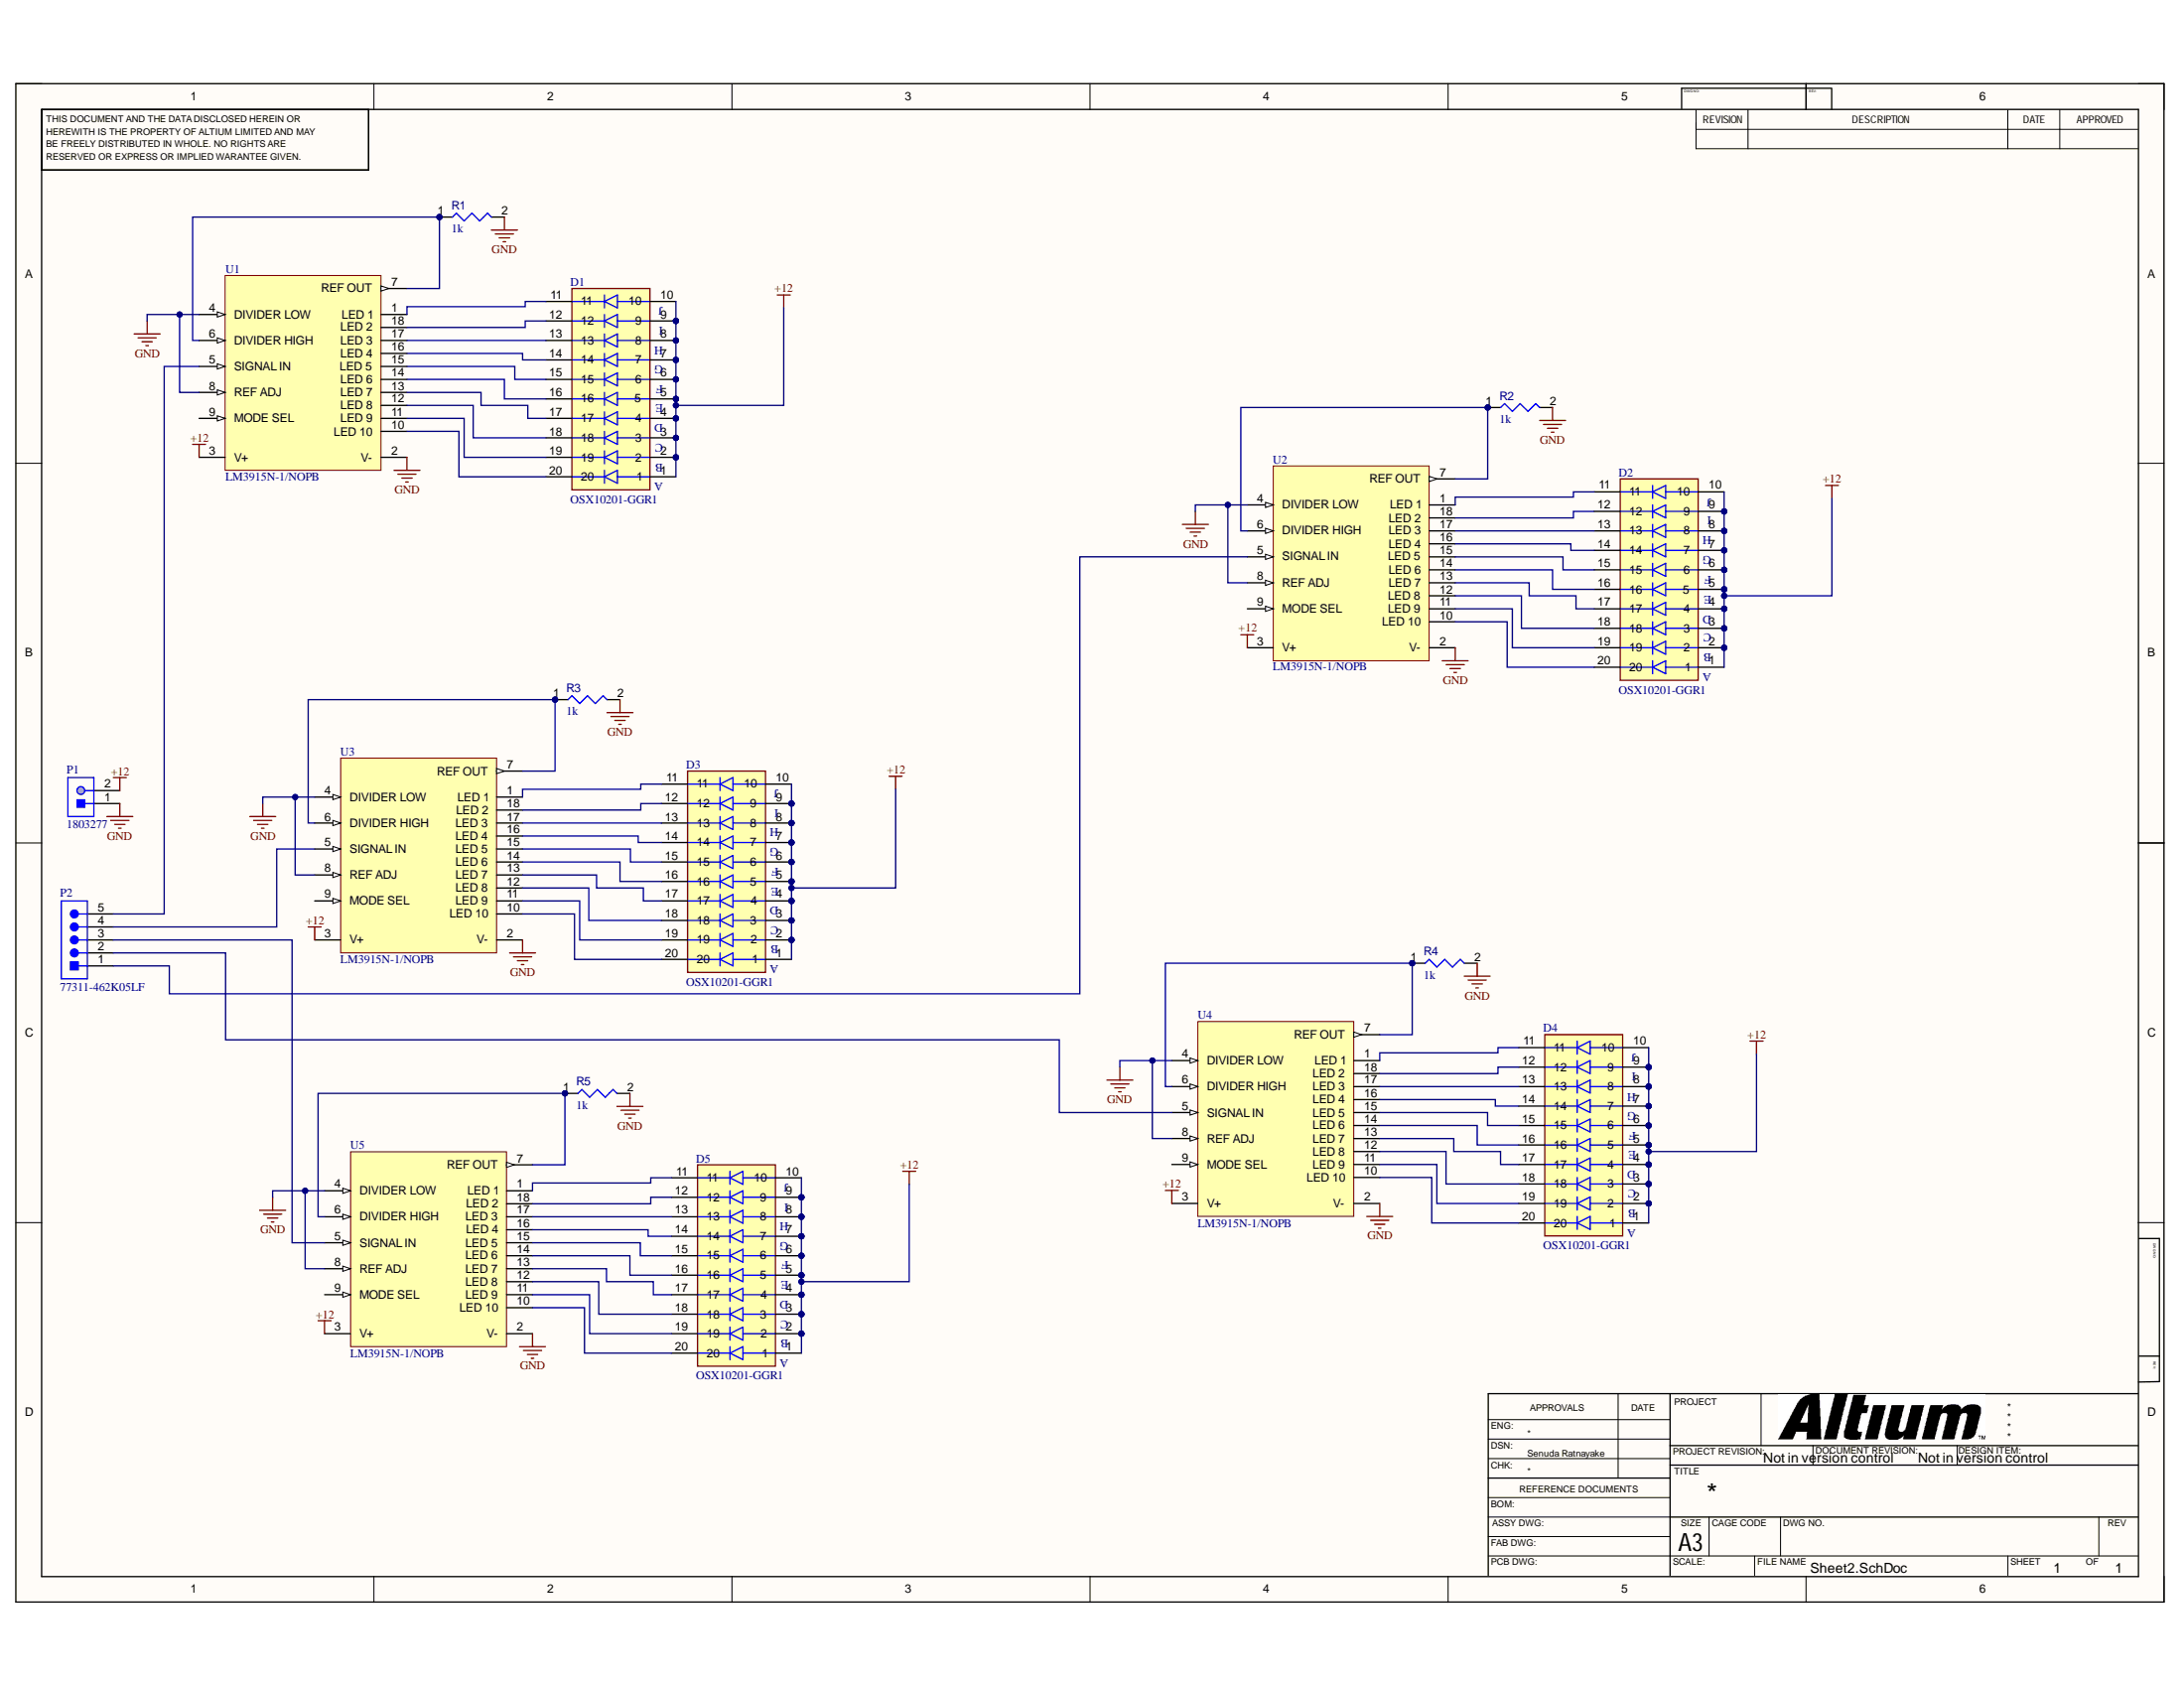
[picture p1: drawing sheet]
# Altium schematic sheet Sheet2.SchDoc
size 420 x 297 mm; CheckedBy: Ravindu Tennakoon; DrawnBy: Senuda Ratnayake; SheetNumber: 1; SheetTotal: 1

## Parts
D1  OSX10201-GGR1  [DIP760W45P254L2550H790Q20]
D2  OSX10201-GGR1  [DIP760W45P254L2550H790Q20]
D3  OSX10201-GGR1  [DIP760W45P254L2550H790Q20]
D4  OSX10201-GGR1  [DIP760W45P254L2550H790Q20]
D5  OSX10201-GGR1  [DIP760W45P254L2550H790Q20]
P1  1803277  [PHOE-1803277_V]
P2  77311-462K05LF  [FCI-77311-5_V]
R1  value 1k  [RESA60-630X240]  (hidden comment: MFR-25FBF52-1K)
R2  value 1k  [RESA60-630X240]  (hidden comment: MFR-25FBF52-1K)
R3  value 1k  [RESA60-630X240]  (hidden comment: MFR-25FBF52-1K)
R4  value 1k  [RESA60-630X240]  (hidden comment: MFR-25FBF52-1K)
R5  value 1k  [RESA60-630X240]  (hidden comment: MFR-25FBF52-1K)
U1  LM3915N-1/NOPB  [NFK0018A]
U2  LM3915N-1/NOPB  [NFK0018A]
U3  LM3915N-1/NOPB  [NFK0018A]
U4  LM3915N-1/NOPB  [NFK0018A]
U5  LM3915N-1/NOPB  [NFK0018A]

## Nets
+12: D1.1 D1.2 D1.3 D1.4 D1.5 D1.6 D1.7 D1.8 D1.9 D1.10 D2.1 D2.2 D2.3 D2.4 D2.5 D2.6 D2.7 D2.8 D2.9 D2.10 D3.1 D3.2 D3.3 D3.4 D3.5 D3.6 D3.7 D3.8 D3.9 D3.10 D4.1 D4.2 D4.3 D4.4 D4.5 D4.6 D4.7 D4.8 D4.9 D4.10 D5.1 D5.2 D5.3 D5.4 D5.5 D5.6 D5.7 D5.8 D5.9 D5.10 P1.2 U1.3(V+) U2.3(V+) U3.3(V+) U4.3(V+) U5.3(V+)
GND: P1.1 R1.2 R2.2 R3.2 R4.2 R5.2 U1.2(V-) U1.4(DIVIDER_LOW) U1.8(REF_ADJ) U2.2(V-) U2.4(DIVIDER_LOW) U2.8(REF_ADJ) U3.2(V-) U3.4(DIVIDER_LOW) U3.8(REF_ADJ) U4.2(V-) U4.4(DIVIDER_LOW) U4.8(REF_ADJ) U5.2(V-) U5.4(DIVIDER_LOW) U5.8(REF_ADJ)
NetD1_11: D1.11 U1.1(LED_1)
NetD1_12: D1.12 U1.18(LED_2)
NetD1_13: D1.13 U1.17(LED_3)
NetD1_14: D1.14 U1.16(LED_4)
NetD1_15: D1.15 U1.15(LED_5)
NetD1_16: D1.16 U1.14(LED_6)
NetD1_17: D1.17 U1.13(LED_7)
NetD1_18: D1.18 U1.12(LED_8)
NetD1_19: D1.19 U1.11(LED_9)
NetD1_20: D1.20 U1.10(LED_10)
NetD2_11: D2.11 U2.1(LED_1)
NetD2_12: D2.12 U2.18(LED_2)
NetD2_13: D2.13 U2.17(LED_3)
NetD2_14: D2.14 U2.16(LED_4)
NetD2_15: D2.15 U2.15(LED_5)
NetD2_16: D2.16 U2.14(LED_6)
NetD2_17: D2.17 U2.13(LED_7)
NetD2_18: D2.18 U2.12(LED_8)
NetD2_19: D2.19 U2.11(LED_9)
NetD2_20: D2.20 U2.10(LED_10)
NetD3_11: D3.11 U3.1(LED_1)
NetD3_12: D3.12 U3.18(LED_2)
NetD3_13: D3.13 U3.17(LED_3)
NetD3_14: D3.14 U3.16(LED_4)
NetD3_15: D3.15 U3.15(LED_5)
NetD3_16: D3.16 U3.14(LED_6)
NetD3_17: D3.17 U3.13(LED_7)
NetD3_18: D3.18 U3.12(LED_8)
NetD3_19: D3.19 U3.11(LED_9)
NetD3_20: D3.20 U3.10(LED_10)
NetD4_11: D4.11 U4.1(LED_1)
NetD4_12: D4.12 U4.18(LED_2)
NetD4_13: D4.13 U4.17(LED_3)
NetD4_14: D4.14 U4.16(LED_4)
NetD4_15: D4.15 U4.15(LED_5)
NetD4_16: D4.16 U4.14(LED_6)
NetD4_17: D4.17 U4.13(LED_7)
NetD4_18: D4.18 U4.12(LED_8)
NetD4_19: D4.19 U4.11(LED_9)
NetD4_20: D4.20 U4.10(LED_10)
NetD5_11: D5.11 U5.1(LED_1)
NetD5_12: D5.12 U5.18(LED_2)
NetD5_13: D5.13 U5.17(LED_3)
NetD5_14: D5.14 U5.16(LED_4)
NetD5_15: D5.15 U5.15(LED_5)
NetD5_16: D5.16 U5.14(LED_6)
NetD5_17: D5.17 U5.13(LED_7)
NetD5_18: D5.18 U5.12(LED_8)
NetD5_19: D5.19 U5.11(LED_9)
NetD5_20: D5.20 U5.10(LED_10)
NetP2_1: P2.1(DTR) U5.5(SIGNAL_IN)
NetP2_2: P2.2(RXI) U4.5(SIGNAL_IN)
NetP2_3: P2.3(TXO) U3.5(SIGNAL_IN)
NetP2_4: P2.4(VCC) U2.5(SIGNAL_IN)
NetP2_5: P2.5(CTS) U1.5(SIGNAL_IN)
NetR1_1: R1.1 U1.6(DIVIDER_HIGH) U1.7(REF_OUT)
NetR2_1: R2.1 U2.6(DIVIDER_HIGH) U2.7(REF_OUT)
NetR3_1: R3.1 U3.6(DIVIDER_HIGH) U3.7(REF_OUT)
NetR4_1: R4.1 U4.6(DIVIDER_HIGH) U4.7(REF_OUT)
NetR5_1: R5.1 U5.6(DIVIDER_HIGH) U5.7(REF_OUT)

Not connected (* = marked no-connect by the designer): U1 9(MODE_SEL); U2 9(MODE_SEL); U3 9(MODE_SEL); U4 9(MODE_SEL); U5 9(MODE_SEL)
